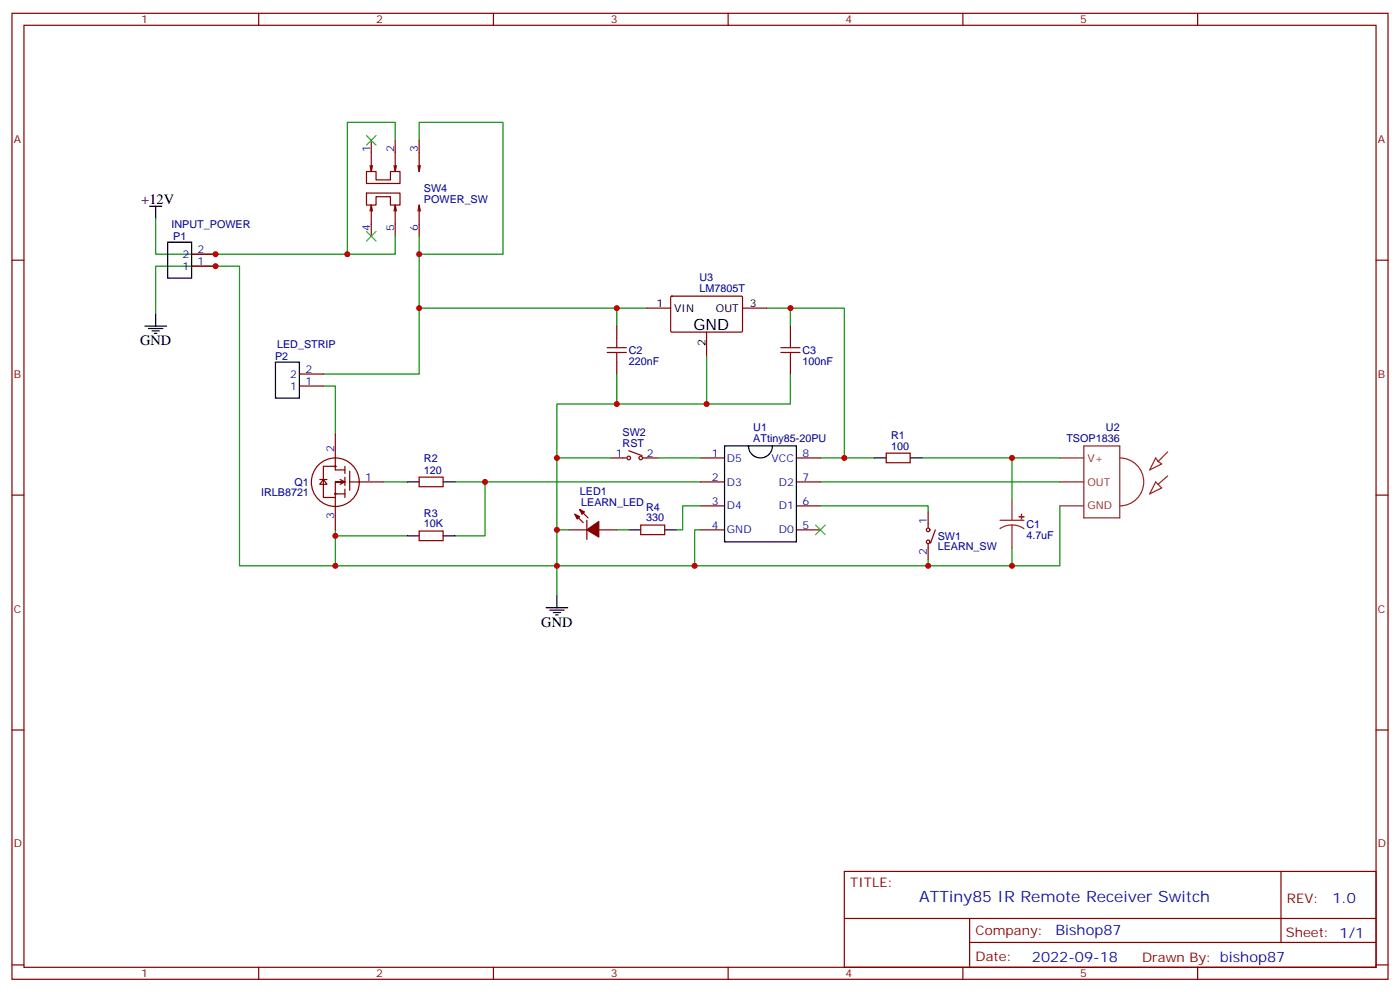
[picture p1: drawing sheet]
<svg xmlns="http://www.w3.org/2000/svg" width="412mm" height="292mm" viewBox="0 0 412 292" stroke-linecap="round" stroke-linejoin="round" font-family="sans-serif">
<g fill="none" stroke="#870000" stroke-width=".35">
<path d="M3.5 3.9h405.4v284.4h-405.4zM7.1 7.4h398.2v277.3h-398.2zM76.2 3.9v3.5M145.3 3.9v3.5M214.5 3.9v3.5M283.6 3.9v3.5M352.8 3.9v3.5M107.9 50.5h2.9v2.5h4.2v-2.5h2.8v3.5h-9.9zM107.9 56.8h9.9v3.6h-2.8v-2.5h-4.2v2.5h-2.9zM109 48.7l.4 1.8M109.4 41.3v9.2l.3-1.8M116.1 48.7l.3 1.8"/>
<path d="M116.4 41.3v9.2l.4-1.8M123.1 48.7l.4 1.8M123.5 41.3v9.2l.3-1.8M3.5 76.6h3.6M56.4 78.4h7.1M56.4 74.8h7.1M109.4 60.4l-.4 1.7M109.7 62.1l-.3-1.7v9.1M116.4 60.4l-.3 1.7M116.8 62.1l-.4-1.7v9.1M123.5 60.4l-.4 1.7M123.8 62.1l-.3-1.7v9.1"/>
<path d="M405.3 76.6h3.6M181.7 96v3.5M190.5 90.7h7.1M197.6 87.3l.3-.1h20.6l.2 .3v10.1l-.3 .2-20.7-.1-.1-.3zM208.1 97.8v7M218.7 90.7h7.1M232.8 96v3.5M88.2 113.6h7M88.2 110.1h7M181.7 106.6v3.5M232.8 106.6v3.5M98.8 137.3h-3.6v9.1h3.6"/>
<path d="M98.8 127.7v10.6h2.8M101.6 137.3v2.1M103 138.7v5.6M179.9 134.8h4.6M185.2 132.7l3.9 1.4M189.4 134.8h4.6M206.4 134.8h7M234.6 134.8h7.1M261.1 133.4h7v2.8h-7zM3.5 145.7h3.6M94.2 141.1h2.1M95.2 141.1l1.1 1.5h-2.1z"/>
<path d="M98.8 141.9h2.8h-2.8v14.1M98.8 145.4h2.8M100.2 141.1l1.4 .8-1.4 .7M101.6 140.4v2.5M101.6 144v2.4M103 141.9h9.9M123.5 140.4h7v2.9h-7zM123.5 156.3h7v2.8h-7zM167.6 156h5.3M169.3 151.4l2.5 2.4M170.7 150l2.5 2.4M172.9 153.1v5.7"/>
<path d="M176.4 156h5.3M188.7 154.6h7.1v2.8h-7.1zM206.4 141.9h7M206.4 148.9h7M206.4 156h7M234.6 141.9h7.1M234.6 148.9h7.1M234.6 156h7.1M273.4 150.7v4.6M275.5 156l-1.4 3.8M405.3 145.7h3.6M273.4 160.2v4.6"/>
<path d="M3.5 214.9h3.6M405.3 214.9h3.6M248.7 256.5h156.6v28.2h-156.6zM377.3 256.5v20.9M248.7 270.4h156.5M285.6 277.4h119.6M285.6 270.4v14.1M3.5 284h3.6M76.2 284.7v3.6M145.3 284.7v3.6M214.5 284.7v3.6M283.6 284.7v3.6"/>
<path d="M352.8 284.7v3.6M405.3 284h3.6"/>
<circle cx="98.8" cy="137.3" r=".18"/>
<circle cx="185.2" cy="134.8" r=".53"/>
<circle cx="188.7" cy="134.8" r=".53"/>
<circle cx="98.7" cy="141.9" r="7.1"/>
<circle cx="98.8" cy="145.4" r=".18"/>
<circle cx="273.4" cy="159.5" r=".53"/>
<circle cx="273.4" cy="156" r=".53"/>
</g>
<g fill="none" stroke="#008700" stroke-width=".35">
<path d="M116.4 41.3v-5.3h-14.1v38.8M123.5 41.3v-5.3h24.7v38.8h-24.7M45.9 64.2v10.6h70.5v-5.3M123.5 69.5v21.2M45.9 92.5v-14.1h24.7v88.1h28.2M181.7 90.7v5.3M190.5 90.7h-67v19.4h-28.3M225.8 90.7h7v5.3M232.8 90.7h15.9v44.1h-7M95.2 113.6h3.6v14.1M181.7 110.1v8.8h51.1v-8.8M181.7 118.9h-17.7v15.9"/>
<path d="M208.1 104.8v14.1M179.9 134.8h-15.9v31.7M194 134.8h12.4M248.7 134.8h8.8M271.6 134.8h40.6M298.1 134.8v12.3M98.8 157.7v8.8h65.2M98.8 156v1.7h21.1M112.9 141.9h7M134.1 141.9h72.3M142.9 141.9v15.8h-8.8M164 156h3.6"/>
<path d="M181.7 156h3.5M206.4 156h-1.8v10.5M206.4 148.9h-5.3v7.1h-1.8M241.7 148.9h31.7v1.8M241.7 141.9h70.5M312.2 148.9v17.6h-14.1M164 166.5v8.9M273.4 164.8v1.7M298.1 161.3v5.2h-134.1"/>
</g>
<g fill="none" stroke="#000" stroke-width=".35">
<path d="M44.1 60.7h3.5M45.9 60.7v3.5M49.4 71.3h7v10.6h-7zM42.7 96h6.3M43.7 96.7h4.3M44.8 97.4h2.1M45.5 98.1h.7M45.9 92.5v3.5M81.1 106.6h7.1v10.6h-7.1zM213.4 131.3h21.2v28.2h-21.2zM220.5 131.3a3.5 3.5 0 0 0 3.5 3.5 3.5 3.5 0 0 0 3.5-3.5M257.5 134.8h3.6"/>
<path d="M268.1 134.8h3.5M119.9 141.9h3.6M119.9 157.7h3.6M130.5 141.9h3.6M130.5 157.7h3.6M185.2 156h3.5M195.8 156h3.5M160.9 178.9h6.3M161.9 179.6h4.3M164 175.4v3.5M163 180.3h2.1M163.7 181h.7"/>
</g>
<path d="M181.7 99.5v2.8M232.8 99.5v2.8M178.9 103.8h5.6M178.9 102.3h5.6M181.7 103.8v2.8M230 103.8h5.7M230 102.3h5.7M232.8 103.8v2.8" fill="none" stroke="#a10000" stroke-width=".35"/>
<g fill="none" stroke="#8c2424" stroke-width=".35">
<path d="M312.2 134.8h7.1M319.3 131.3h10.5v21.1h-10.5zM329.8 134.8a7.1 7.1 0 0 1 7.1 7.1 7.1 7.1 0 0 1-7.1 7M340.4 134.8l.7 1.1 1.1 .7-3.5 1.7zM344 133l-2.9 2.9M294.6 153.1h7M298.1 154.6l1.8 .2 1.7 .8M298.1 154.6l-1.9 .2-1.6 .8M298.1 147.1v6M298.1 154.6v6.7M312.2 148.9h7.1M312.2 141.9h7.1"/>
<path d="M340.4 141.9l1.8 1.7-3.5 1.8zM344 140.1l-2.9 2.5"/>
</g>
<g fill="#8c2424" stroke="#8c2424" stroke-width=".35">
<path d="M300.9 151.4v1.4z"/>
<path d="M300.2 152.1h1.4z"/>
</g>
<g fill="#870000" stroke="#870000" stroke-width=".35">
<path d="M169.3 151.4l1.4 .7-.7 .7z"/>
<path d="M170.7 150l1.5 .7-.8 .7z"/>
<path d="M172.9 156l3.5-2.5v4.6z"/>
</g>
<path d="M107.9 39.9l2.9 2.8M110.8 39.9l-2.9 2.8M107.9 68.1l2.9 2.8M110.8 68.1l-2.9 2.8M240.2 154.6l2.9 2.8M243.1 154.6l-2.9 2.8" fill="none" stroke="#3c3" stroke-width=".35"/>
<g fill="#c00">
<circle cx="248.7" cy="134.8" r=".88"/>
<circle cx="232.8" cy="90.7" r=".88"/>
<circle cx="208.1" cy="118.9" r=".88"/>
<circle cx="298.1" cy="134.8" r=".88"/>
<circle cx="142.9" cy="141.9" r=".88"/>
<circle cx="164" cy="166.5" r=".88"/>
<circle cx="181.7" cy="118.9" r=".88"/>
<circle cx="164" cy="134.8" r=".88"/>
<circle cx="204.6" cy="166.5" r=".88"/>
<circle cx="164" cy="156" r=".88"/>
<circle cx="98.8" cy="157.7" r=".88"/>
<circle cx="273.4" cy="166.5" r=".88"/>
<circle cx="298.1" cy="166.5" r=".88"/>
<circle cx="98.8" cy="166.5" r=".88"/>
<circle cx="181.7" cy="90.7" r=".88"/>
<circle cx="123.5" cy="90.7" r=".88"/>
<circle cx="123.5" cy="74.8" r=".88"/>
<circle cx="102.3" cy="74.8" r=".88"/>
<circle cx="63.5" cy="78.4" r=".88"/>
<circle cx="63.5" cy="74.8" r=".88"/>
</g>
<text font-size="4.6" x="204.3" y="97">GND</text>
<text font-size="4.6" fill="#00f" x="270.8" y="265.5">ATTiny85 IR Remote Receiver Switch</text>
<g font-size="4.2">
<text x="41.6" y="60">+12V</text>
<text x="41.3" y="101.6">GND</text>
<text x="159.5" y="184.5">GND</text>
</g>
<g font-size="4.2" fill="#00f">
<text x="392.5" y="265.8">1.0</text>
<text x="310.9" y="275.3">Bishop87</text>
<text x="304" y="283.1">2022-09-18</text>
</g>
<g font-size="3.9" fill="#800">
<text x="250.5" y="261.1">TITLE:</text>
<text x="379.1" y="265.8">REV:</text>
<text x="287.4" y="275.3">Company:</text>
<text x="378.7" y="275.9">Sheet: 1/1</text>
<text x="287.4" y="283">Date:</text>
<text x="336.4" y="283.1">Drawn By: bishop87</text>
</g>
<g font-size="3.2" fill="#800">
<text x="41.6" y="6.9">1</text>
<text x="110.8" y="6.9">2</text>
<text x="179.9" y="6.9">3</text>
<text x="249.1" y="6.9">4</text>
<text x="318.2" y="6.9">5</text>
<text x="4.1" y="42">A</text>
<text x="405.9" y="42">A</text>
<text x="4.1" y="111.2">B</text>
<text x="405.9" y="111.2">B</text>
<text x="4.1" y="180.3">C</text>
<text x="405.9" y="180.3">C</text>
<text x="4.1" y="249.4">D</text>
<text x="405.9" y="249.4">D</text>
<text x="41.6" y="287.7">1</text>
<text x="110.8" y="287.7">2</text>
<text x="179.9" y="287.7">3</text>
<text x="249.1" y="287.7">4</text>
<text x="318.2" y="287.7">5</text>
</g>
<g font-size="3.2" fill="#00f">
<text x="109" y="44.8" transform="rotate(-90 109 44.8)">1</text>
<text x="116.1" y="44.8" transform="rotate(-90 116.1 44.8)">2</text>
<text x="123.1" y="44.8" transform="rotate(-90 123.1 44.8)">3</text>
<text x="109" y="68" transform="rotate(-90 109 68)">4</text>
<text x="116.1" y="68" transform="rotate(-90 116.1 68)">5</text>
<text x="123.1" y="68" transform="rotate(-90 123.1 68)">6</text>
<text x="53.7" y="75.9">2</text>
<text x="58.2" y="78">1</text>
<text x="58.2" y="74.5">2</text>
<text x="53.7" y="79.4">1</text>
<text x="85.5" y="111.2">2</text>
<text x="90" y="113.3">1</text>
<text x="90" y="109.7">2</text>
<text x="85.5" y="114.7">1</text>
<text x="98.4" y="133" transform="rotate(-90 98.4 133)">2</text>
<text x="181.4" y="134.4">1</text>
<text x="190.5" y="134.4">2</text>
<text x="209.6" y="134.4">1</text>
<text x="214.1" y="135.9">D5</text>
<text x="227.3" y="135.9">VCC</text>
<text x="236.4" y="134.4">8</text>
<text x="107.6" y="141.5">1</text>
<text x="209.6" y="141.5">2</text>
<text x="214.1" y="142.9">D3</text>
<text x="229.4" y="142.9">D2</text>
<text x="236.4" y="141.5">7</text>
<text x="209.6" y="148.6">3</text>
<text x="214.1" y="150">D4</text>
<text x="229.4" y="150">D1</text>
<text x="236.4" y="148.6">6</text>
<text x="98.4" y="152.7" transform="rotate(-90 98.4 152.7)">3</text>
<text x="209.6" y="155.6">4</text>
<text x="236.4" y="155.6">5</text>
<text x="273" y="154.2" transform="rotate(-90 273 154.2)">1</text>
<text x="214.1" y="157">GND</text>
<text x="229.4" y="157">D0</text>
<text x="273" y="163.3" transform="rotate(-90 273 163.3)">2</text>
</g>
<g font-size="3.2" fill="#000080">
<text x="124.9" y="59.7">POWER_SW</text>
<text x="124.9" y="56.6">SW4</text>
<text x="50.5" y="67.1">INPUT_POWER</text>
<text x="51" y="70.7">P1</text>
<text x="206" y="82.7">U3</text>
<text x="206" y="85.9">LM7805T</text>
<text x="81" y="105.9">P2</text>
<text x="81.6" y="102.4">LED_STRIP</text>
<text x="185.2" y="107.4">220nF</text>
<text x="185.2" y="104.1">C2</text>
<text x="236.4" y="107.4">100nF</text>
<text x="236.4" y="104.1">C3</text>
<text x="183.4" y="131.6">RST</text>
<text x="183.4" y="128.4">SW2</text>
<text x="221.9" y="130">ATtiny85-20PU</text>
<text x="221.9" y="126.8">U1</text>
<text x="262.5" y="129.1">R1</text>
<text x="314.1" y="130.2">TSOP1836</text>
<text x="325.8" y="127">U2</text>
<text x="124.9" y="136.1">R2</text>
<text x="262.5" y="132.3">100</text>
<text x="86.8" y="143">Q1</text>
<text x="124.9" y="139.4">120</text>
<text x="76.9" y="146.1">IRLB8721</text>
<text x="170.8" y="145.7">LED1</text>
<text x="171.2" y="148.9">LEARN_LED</text>
<text x="124.9" y="155.3">10K</text>
<text x="124.9" y="152.1">R3</text>
<text x="190.3" y="150.3">R4</text>
<text x="190.4" y="153.5">330</text>
<text x="302.3" y="155.3">C1</text>
<text x="276.2" y="158.8">SW1</text>
<text x="302.3" y="158.5">4.7uF</text>
<text x="276.2" y="162">LEARN_SW</text>
</g>
<g font-size="3.2">
<text x="193.4" y="90.3">1</text>
<text x="198.6" y="91.8">VIN</text>
<text x="210.9" y="91.8">OUT</text>
<text x="220.8" y="90.3">3</text>
<text x="207.8" y="101.9" transform="rotate(-90 207.8 101.9)">2</text>
</g>
<g font-size="3.2" fill="#8d2323">
<text x="320.3" y="135.9">V+</text>
<text x="320.3" y="142.9">OUT</text>
<text x="320.3" y="150">GND</text>
</g>
</svg>
